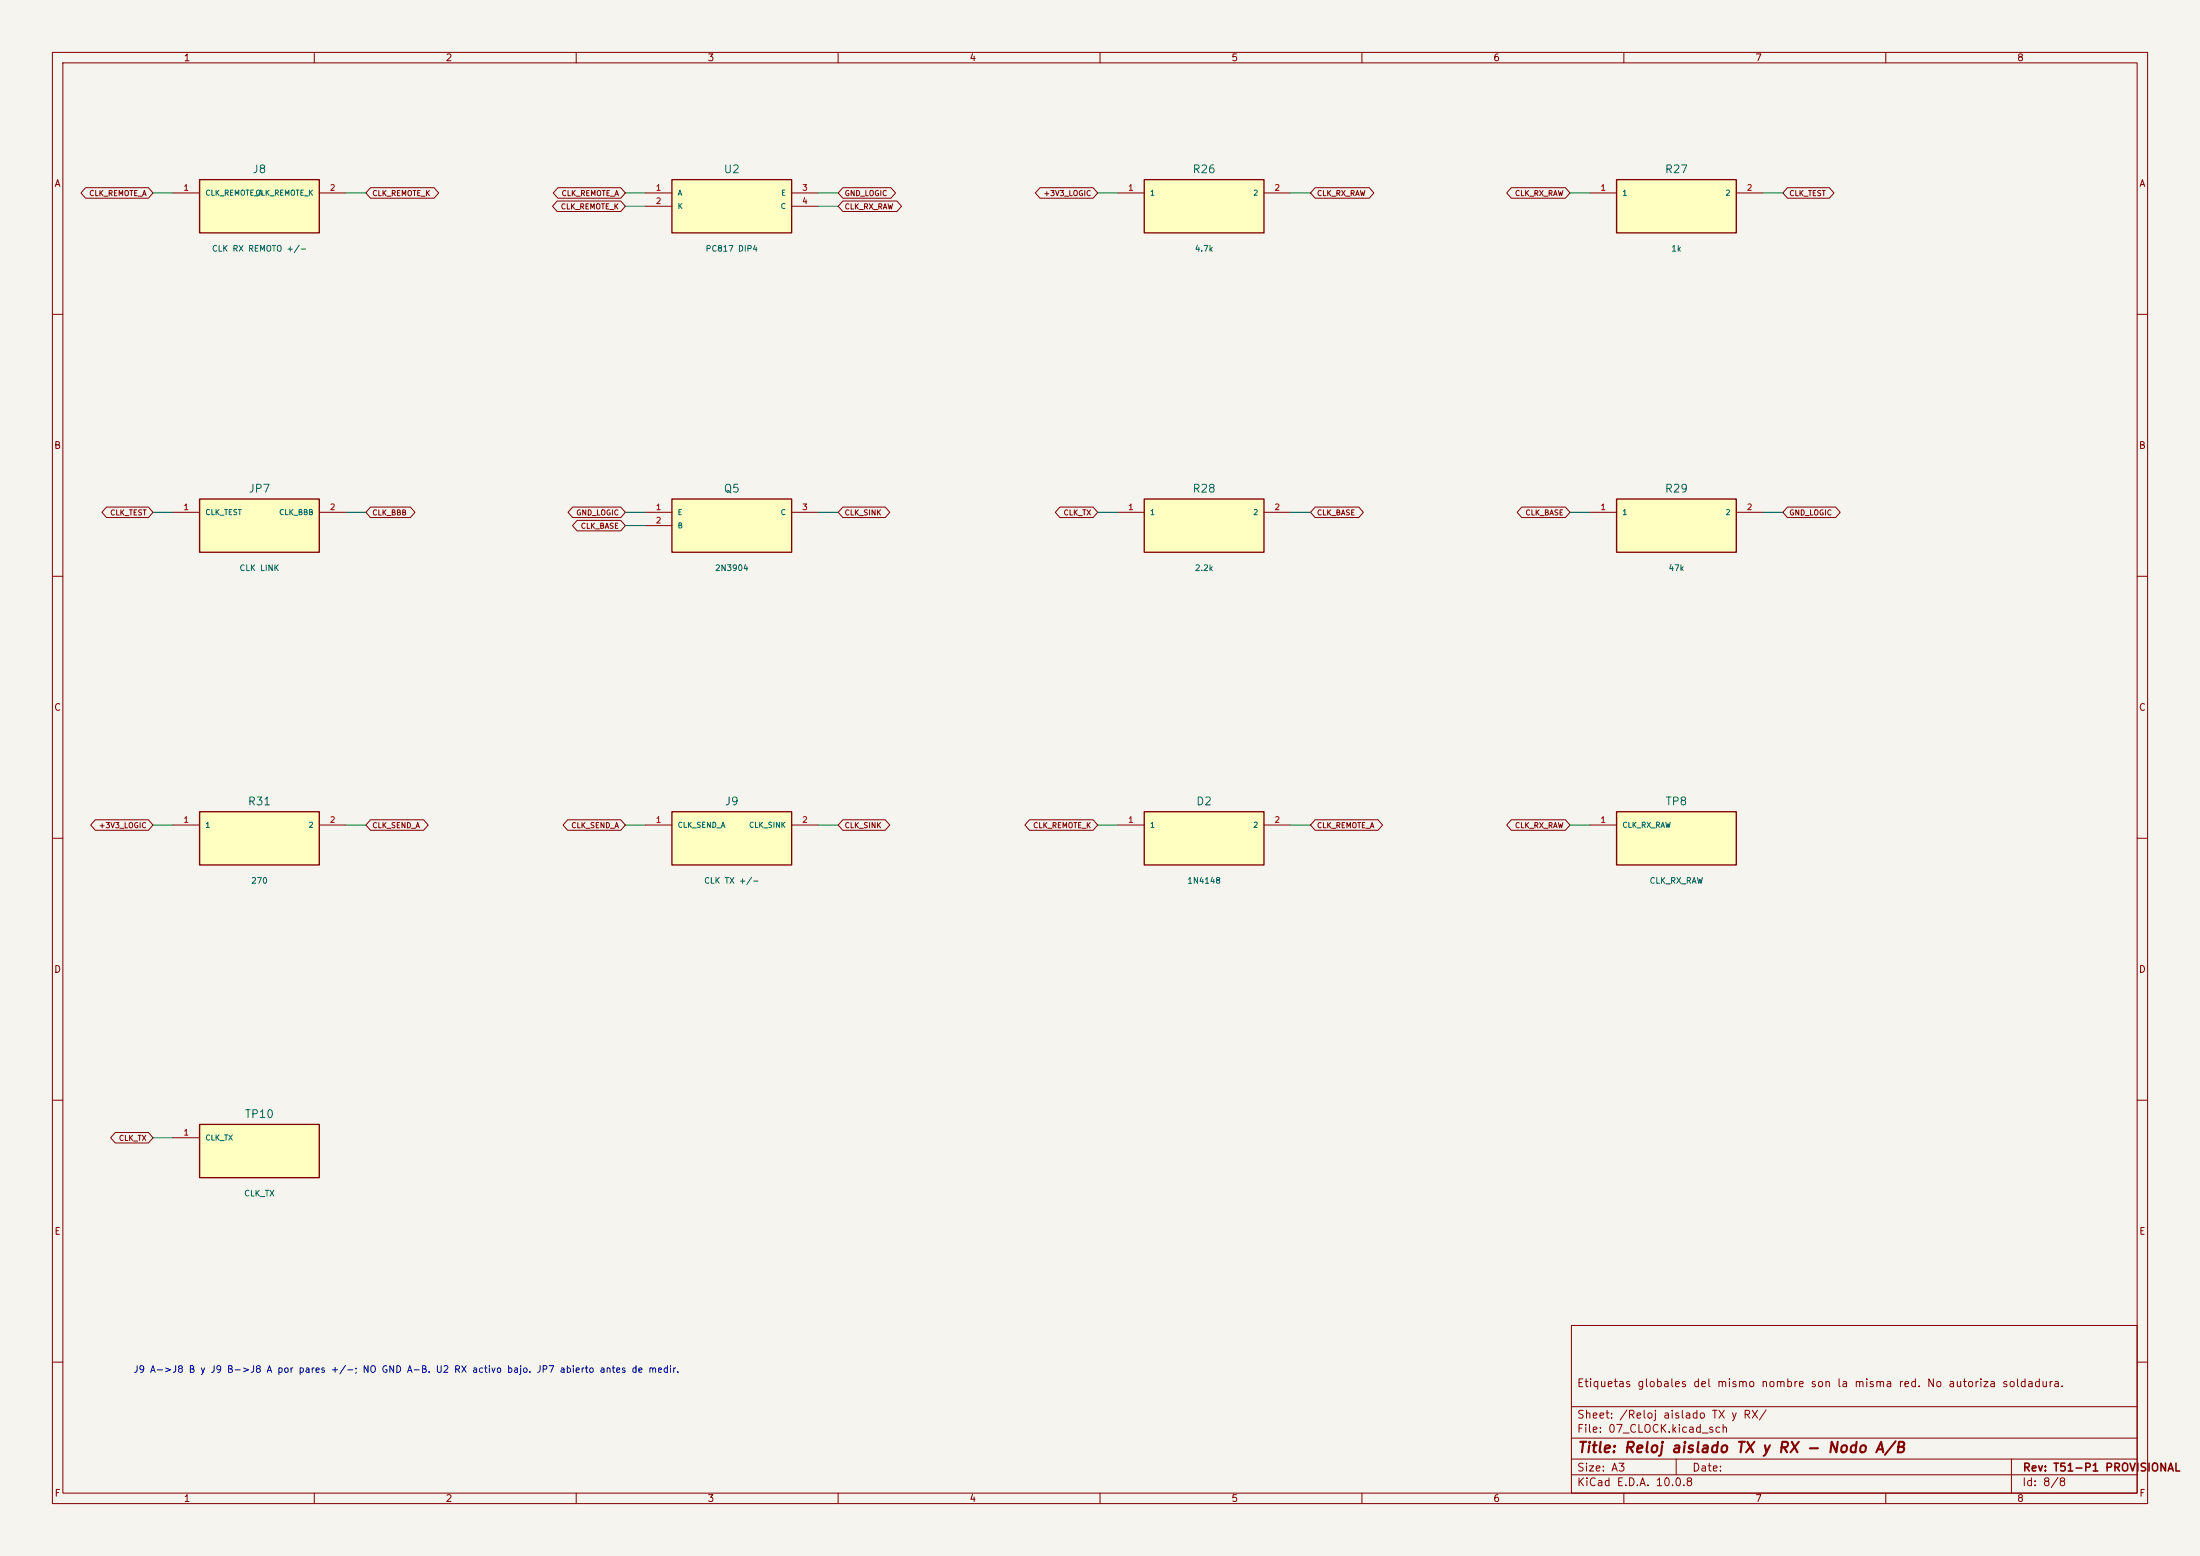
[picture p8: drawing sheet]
(kicad_sch (version 20250114) (generator "eeschema") (paper "A3") (title_block (title "Reloj aislado TX y RX - Nodo A/B") (rev "T51-P1 PROVISIONAL") (comment 1 "Etiquetas globales del mismo nombre son la misma red. No autoriza soldadura.")) (lib_symbols (symbol "T51:T51_J8" (pin_names (offset 1)) (in_bom yes) (on_board yes) (property "Reference" "J8" (at 0 8.08 0) (effects (font (size 1.27 1.27)))) (property "Value" "CLK RX REMOTO +/-" (at 0 -8.08 0) (effects (font (size 1.27 1.27)))) (symbol "T51_J8_0_1" (rectangle (start -11.43 5.08) (end 11.43 -5.08) (stroke (width 0.254) (type default)) (fill (type background)))) (symbol "T51_J8_1_1" (pin passive line (at -16.51 2.54 0) (length 5.08) (name "CLK_REMOTE_A" (effects (font (size 1 1)))) (number "1" (effects (font (size 1.1 1.1))))) (pin passive line (at 16.51 2.54 180) (length 5.08) (name "CLK_REMOTE_K" (effects (font (size 1 1)))) (number "2" (effects (font (size 1.1 1.1))))))) (symbol "T51:T51_U2" (pin_names (offset 1)) (in_bom yes) (on_board yes) (property "Reference" "U2" (at 0 8.08 0) (effects (font (size 1.27 1.27)))) (property "Value" "PC817 DIP4" (at 0 -8.08 0) (effects (font (size 1.27 1.27)))) (symbol "T51_U2_0_1" (rectangle (start -11.43 5.08) (end 11.43 -5.08) (stroke (width 0.254) (type default)) (fill (type background)))) (symbol "T51_U2_1_1" (pin passive line (at -16.51 2.54 0) (length 5.08) (name "A" (effects (font (size 1 1)))) (number "1" (effects (font (size 1.1 1.1))))) (pin passive line (at -16.51 0.0 0) (length 5.08) (name "K" (effects (font (size 1 1)))) (number "2" (effects (font (size 1.1 1.1))))) (pin passive line (at 16.51 2.54 180) (length 5.08) (name "E" (effects (font (size 1 1)))) (number "3" (effects (font (size 1.1 1.1))))) (pin passive line (at 16.51 0.0 180) (length 5.08) (name "C" (effects (font (size 1 1)))) (number "4" (effects (font (size 1.1 1.1))))))) (symbol "T51:T51_R26" (pin_names (offset 1)) (in_bom yes) (on_board yes) (property "Reference" "R26" (at 0 8.08 0) (effects (font (size 1.27 1.27)))) (property "Value" "4.7k" (at 0 -8.08 0) (effects (font (size 1.27 1.27)))) (symbol "T51_R26_0_1" (rectangle (start -11.43 5.08) (end 11.43 -5.08) (stroke (width 0.254) (type default)) (fill (type background)))) (symbol "T51_R26_1_1" (pin passive line (at -16.51 2.54 0) (length 5.08) (name "1" (effects (font (size 1 1)))) (number "1" (effects (font (size 1.1 1.1))))) (pin passive line (at 16.51 2.54 180) (length 5.08) (name "2" (effects (font (size 1 1)))) (number "2" (effects (font (size 1.1 1.1))))))) (symbol "T51:T51_R27" (pin_names (offset 1)) (in_bom yes) (on_board yes) (property "Reference" "R27" (at 0 8.08 0) (effects (font (size 1.27 1.27)))) (property "Value" "1k" (at 0 -8.08 0) (effects (font (size 1.27 1.27)))) (symbol "T51_R27_0_1" (rectangle (start -11.43 5.08) (end 11.43 -5.08) (stroke (width 0.254) (type default)) (fill (type background)))) (symbol "T51_R27_1_1" (pin passive line (at -16.51 2.54 0) (length 5.08) (name "1" (effects (font (size 1 1)))) (number "1" (effects (font (size 1.1 1.1))))) (pin passive line (at 16.51 2.54 180) (length 5.08) (name "2" (effects (font (size 1 1)))) (number "2" (effects (font (size 1.1 1.1))))))) (symbol "T51:T51_JP7" (pin_names (offset 1)) (in_bom yes) (on_board yes) (property "Reference" "JP7" (at 0 8.08 0) (effects (font (size 1.27 1.27)))) (property "Value" "CLK LINK" (at 0 -8.08 0) (effects (font (size 1.27 1.27)))) (symbol "T51_JP7_0_1" (rectangle (start -11.43 5.08) (end 11.43 -5.08) (stroke (width 0.254) (type default)) (fill (type background)))) (symbol "T51_JP7_1_1" (pin passive line (at -16.51 2.54 0) (length 5.08) (name "CLK_TEST" (effects (font (size 1 1)))) (number "1" (effects (font (size 1.1 1.1))))) (pin passive line (at 16.51 2.54 180) (length 5.08) (name "CLK_BBB" (effects (font (size 1 1)))) (number "2" (effects (font (size 1.1 1.1))))))) (symbol "T51:T51_Q5" (pin_names (offset 1)) (in_bom yes) (on_board yes) (property "Reference" "Q5" (at 0 8.08 0) (effects (font (size 1.27 1.27)))) (property "Value" "2N3904" (at 0 -8.08 0) (effects (font (size 1.27 1.27)))) (symbol "T51_Q5_0_1" (rectangle (start -11.43 5.08) (end 11.43 -5.08) (stroke (width 0.254) (type default)) (fill (type background)))) (symbol "T51_Q5_1_1" (pin passive line (at -16.51 2.54 0) (length 5.08) (name "E" (effects (font (size 1 1)))) (number "1" (effects (font (size 1.1 1.1))))) (pin passive line (at -16.51 0.0 0) (length 5.08) (name "B" (effects (font (size 1 1)))) (number "2" (effects (font (size 1.1 1.1))))) (pin passive line (at 16.51 2.54 180) (length 5.08) (name "C" (effects (font (size 1 1)))) (number "3" (effects (font (size 1.1 1.1))))))) (symbol "T51:T51_R28" (pin_names (offset 1)) (in_bom yes) (on_board yes) (property "Reference" "R28" (at 0 8.08 0) (effects (font (size 1.27 1.27)))) (property "Value" "2.2k" (at 0 -8.08 0) (effects (font (size 1.27 1.27)))) (symbol "T51_R28_0_1" (rectangle (start -11.43 5.08) (end 11.43 -5.08) (stroke (width 0.254) (type default)) (fill (type background)))) (symbol "T51_R28_1_1" (pin passive line (at -16.51 2.54 0) (length 5.08) (name "1" (effects (font (size 1 1)))) (number "1" (effects (font (size 1.1 1.1))))) (pin passive line (at 16.51 2.54 180) (length 5.08) (name "2" (effects (font (size 1 1)))) (number "2" (effects (font (size 1.1 1.1))))))) (symbol "T51:T51_R29" (pin_names (offset 1)) (in_bom yes) (on_board yes) (property "Reference" "R29" (at 0 8.08 0) (effects (font (size 1.27 1.27)))) (property "Value" "47k" (at 0 -8.08 0) (effects (font (size 1.27 1.27)))) (symbol "T51_R29_0_1" (rectangle (start -11.43 5.08) (end 11.43 -5.08) (stroke (width 0.254) (type default)) (fill (type background)))) (symbol "T51_R29_1_1" (pin passive line (at -16.51 2.54 0) (length 5.08) (name "1" (effects (font (size 1 1)))) (number "1" (effects (font (size 1.1 1.1))))) (pin passive line (at 16.51 2.54 180) (length 5.08) (name "2" (effects (font (size 1 1)))) (number "2" (effects (font (size 1.1 1.1))))))) (symbol "T51:T51_R31" (pin_names (offset 1)) (in_bom yes) (on_board yes) (property "Reference" "R31" (at 0 8.08 0) (effects (font (size 1.27 1.27)))) (property "Value" "270" (at 0 -8.08 0) (effects (font (size 1.27 1.27)))) (symbol "T51_R31_0_1" (rectangle (start -11.43 5.08) (end 11.43 -5.08) (stroke (width 0.254) (type default)) (fill (type background)))) (symbol "T51_R31_1_1" (pin passive line (at -16.51 2.54 0) (length 5.08) (name "1" (effects (font (size 1 1)))) (number "1" (effects (font (size 1.1 1.1))))) (pin passive line (at 16.51 2.54 180) (length 5.08) (name "2" (effects (font (size 1 1)))) (number "2" (effects (font (size 1.1 1.1))))))) (symbol "T51:T51_J9" (pin_names (offset 1)) (in_bom yes) (on_board yes) (property "Reference" "J9" (at 0 8.08 0) (effects (font (size 1.27 1.27)))) (property "Value" "CLK TX +/-" (at 0 -8.08 0) (effects (font (size 1.27 1.27)))) (symbol "T51_J9_0_1" (rectangle (start -11.43 5.08) (end 11.43 -5.08) (stroke (width 0.254) (type default)) (fill (type background)))) (symbol "T51_J9_1_1" (pin passive line (at -16.51 2.54 0) (length 5.08) (name "CLK_SEND_A" (effects (font (size 1 1)))) (number "1" (effects (font (size 1.1 1.1))))) (pin passive line (at 16.51 2.54 180) (length 5.08) (name "CLK_SINK" (effects (font (size 1 1)))) (number "2" (effects (font (size 1.1 1.1))))))) (symbol "T51:T51_D2" (pin_names (offset 1)) (in_bom yes) (on_board yes) (property "Reference" "D2" (at 0 8.08 0) (effects (font (size 1.27 1.27)))) (property "Value" "1N4148" (at 0 -8.08 0) (effects (font (size 1.27 1.27)))) (symbol "T51_D2_0_1" (rectangle (start -11.43 5.08) (end 11.43 -5.08) (stroke (width 0.254) (type default)) (fill (type background)))) (symbol "T51_D2_1_1" (pin passive line (at -16.51 2.54 0) (length 5.08) (name "1" (effects (font (size 1 1)))) (number "1" (effects (font (size 1.1 1.1))))) (pin passive line (at 16.51 2.54 180) (length 5.08) (name "2" (effects (font (size 1 1)))) (number "2" (effects (font (size 1.1 1.1))))))) (symbol "T51:T51_TP8" (pin_names (offset 1)) (in_bom yes) (on_board yes) (property "Reference" "TP8" (at 0 8.08 0) (effects (font (size 1.27 1.27)))) (property "Value" "CLK_RX_RAW" (at 0 -8.08 0) (effects (font (size 1.27 1.27)))) (symbol "T51_TP8_0_1" (rectangle (start -11.43 5.08) (end 11.43 -5.08) (stroke (width 0.254) (type default)) (fill (type background)))) (symbol "T51_TP8_1_1" (pin passive line (at -16.51 2.54 0) (length 5.08) (name "CLK_RX_RAW" (effects (font (size 1 1)))) (number "1" (effects (font (size 1.1 1.1))))))) (symbol "T51:T51_TP10" (pin_names (offset 1)) (in_bom yes) (on_board yes) (property "Reference" "TP10" (at 0 8.08 0) (effects (font (size 1.27 1.27)))) (property "Value" "CLK_TX" (at 0 -8.08 0) (effects (font (size 1.27 1.27)))) (symbol "T51_TP10_0_1" (rectangle (start -11.43 5.08) (end 11.43 -5.08) (stroke (width 0.254) (type default)) (fill (type background)))) (symbol "T51_TP10_1_1" (pin passive line (at -16.51 2.54 0) (length 5.08) (name "CLK_TX" (effects (font (size 1 1)))) (number "1" (effects (font (size 1.1 1.1)))))))) (symbol (lib_id "T51:T51_J8") (at 49.53 39.37 0) (unit 1) (in_bom yes) (on_board yes) (dnp no) (property "Reference" "J8" (at 49.53 32.29 0) (effects (font (size 1.5 1.5)))) (property "Value" "CLK RX REMOTO +/-" (at 49.53 47.449999999999996 0) (effects (font (size 1.1 1.1))))) (wire (pts (xy 33.019999999999996 36.83) (xy 29.209999999999997 36.83)) (stroke (width 0) (type default))) (global_label "CLK_REMOTE_A" (shape bidirectional) (at 29.209999999999997 36.83 180) (effects (font (size 1.0 1.0)) (justify right))) (wire (pts (xy 66.04 36.83) (xy 69.85000000000001 36.83)) (stroke (width 0) (type default))) (global_label "CLK_REMOTE_K" (shape bidirectional) (at 69.85000000000001 36.83 0) (effects (font (size 1.0 1.0)) (justify left))) (symbol (lib_id "T51:T51_U2") (at 139.7 39.37 0) (unit 1) (in_bom yes) (on_board yes) (dnp no) (property "Reference" "U2" (at 139.7 32.29 0) (effects (font (size 1.5 1.5)))) (property "Value" "PC817 DIP4" (at 139.7 47.449999999999996 0) (effects (font (size 1.1 1.1))))) (wire (pts (xy 123.18999999999998 36.83) (xy 119.37999999999998 36.83)) (stroke (width 0) (type default))) (global_label "CLK_REMOTE_A" (shape bidirectional) (at 119.37999999999998 36.83 180) (effects (font (size 1.0 1.0)) (justify right))) (wire (pts (xy 123.18999999999998 39.37) (xy 119.37999999999998 39.37)) (stroke (width 0) (type default))) (global_label "CLK_REMOTE_K" (shape bidirectional) (at 119.37999999999998 39.37 180) (effects (font (size 1.0 1.0)) (justify right))) (wire (pts (xy 156.20999999999998 36.83) (xy 160.01999999999998 36.83)) (stroke (width 0) (type default))) (global_label "GND_LOGIC" (shape bidirectional) (at 160.01999999999998 36.83 0) (effects (font (size 1.0 1.0)) (justify left))) (wire (pts (xy 156.20999999999998 39.37) (xy 160.01999999999998 39.37)) (stroke (width 0) (type default))) (global_label "CLK_RX_RAW" (shape bidirectional) (at 160.01999999999998 39.37 0) (effects (font (size 1.0 1.0)) (justify left))) (symbol (lib_id "T51:T51_R26") (at 229.87 39.37 0) (unit 1) (in_bom yes) (on_board yes) (dnp no) (property "Reference" "R26" (at 229.87 32.29 0) (effects (font (size 1.5 1.5)))) (property "Value" "4.7k" (at 229.87 47.449999999999996 0) (effects (font (size 1.1 1.1))))) (wire (pts (xy 213.36 36.83) (xy 209.55 36.83)) (stroke (width 0) (type default))) (global_label "+3V3_LOGIC" (shape bidirectional) (at 209.55 36.83 180) (effects (font (size 1.0 1.0)) (justify right))) (wire (pts (xy 246.38 36.83) (xy 250.19 36.83)) (stroke (width 0) (type default))) (global_label "CLK_RX_RAW" (shape bidirectional) (at 250.19 36.83 0) (effects (font (size 1.0 1.0)) (justify left))) (symbol (lib_id "T51:T51_R27") (at 320.04 39.37 0) (unit 1) (in_bom yes) (on_board yes) (dnp no) (property "Reference" "R27" (at 320.04 32.29 0) (effects (font (size 1.5 1.5)))) (property "Value" "1k" (at 320.04 47.449999999999996 0) (effects (font (size 1.1 1.1))))) (wire (pts (xy 303.53000000000003 36.83) (xy 299.72 36.83)) (stroke (width 0) (type default))) (global_label "CLK_RX_RAW" (shape bidirectional) (at 299.72 36.83 180) (effects (font (size 1.0 1.0)) (justify right))) (wire (pts (xy 336.55 36.83) (xy 340.36 36.83)) (stroke (width 0) (type default))) (global_label "CLK_TEST" (shape bidirectional) (at 340.36 36.83 0) (effects (font (size 1.0 1.0)) (justify left))) (symbol (lib_id "T51:T51_JP7") (at 49.53 100.33 0) (unit 1) (in_bom yes) (on_board yes) (dnp no) (property "Reference" "JP7" (at 49.53 93.25 0) (effects (font (size 1.5 1.5)))) (property "Value" "CLK LINK" (at 49.53 108.41 0) (effects (font (size 1.1 1.1))))) (wire (pts (xy 33.019999999999996 97.78999999999999) (xy 29.209999999999997 97.78999999999999)) (stroke (width 0) (type default))) (global_label "CLK_TEST" (shape bidirectional) (at 29.209999999999997 97.78999999999999 180) (effects (font (size 1.0 1.0)) (justify right))) (wire (pts (xy 66.04 97.78999999999999) (xy 69.85000000000001 97.78999999999999)) (stroke (width 0) (type default))) (global_label "CLK_BBB" (shape bidirectional) (at 69.85000000000001 97.78999999999999 0) (effects (font (size 1.0 1.0)) (justify left))) (symbol (lib_id "T51:T51_Q5") (at 139.7 100.33 0) (unit 1) (in_bom yes) (on_board yes) (dnp no) (property "Reference" "Q5" (at 139.7 93.25 0) (effects (font (size 1.5 1.5)))) (property "Value" "2N3904" (at 139.7 108.41 0) (effects (font (size 1.1 1.1))))) (wire (pts (xy 123.18999999999998 97.78999999999999) (xy 119.37999999999998 97.78999999999999)) (stroke (width 0) (type default))) (global_label "GND_LOGIC" (shape bidirectional) (at 119.37999999999998 97.78999999999999 180) (effects (font (size 1.0 1.0)) (justify right))) (wire (pts (xy 123.18999999999998 100.33) (xy 119.37999999999998 100.33)) (stroke (width 0) (type default))) (global_label "CLK_BASE" (shape bidirectional) (at 119.37999999999998 100.33 180) (effects (font (size 1.0 1.0)) (justify right))) (wire (pts (xy 156.20999999999998 97.78999999999999) (xy 160.01999999999998 97.78999999999999)) (stroke (width 0) (type default))) (global_label "CLK_SINK" (shape bidirectional) (at 160.01999999999998 97.78999999999999 0) (effects (font (size 1.0 1.0)) (justify left))) (symbol (lib_id "T51:T51_R28") (at 229.87 100.33 0) (unit 1) (in_bom yes) (on_board yes) (dnp no) (property "Reference" "R28" (at 229.87 93.25 0) (effects (font (size 1.5 1.5)))) (property "Value" "2.2k" (at 229.87 108.41 0) (effects (font (size 1.1 1.1))))) (wire (pts (xy 213.36 97.78999999999999) (xy 209.55 97.78999999999999)) (stroke (width 0) (type default))) (global_label "CLK_TX" (shape bidirectional) (at 209.55 97.78999999999999 180) (effects (font (size 1.0 1.0)) (justify right))) (wire (pts (xy 246.38 97.78999999999999) (xy 250.19 97.78999999999999)) (stroke (width 0) (type default))) (global_label "CLK_BASE" (shape bidirectional) (at 250.19 97.78999999999999 0) (effects (font (size 1.0 1.0)) (justify left))) (symbol (lib_id "T51:T51_R29") (at 320.04 100.33 0) (unit 1) (in_bom yes) (on_board yes) (dnp no) (property "Reference" "R29" (at 320.04 93.25 0) (effects (font (size 1.5 1.5)))) (property "Value" "47k" (at 320.04 108.41 0) (effects (font (size 1.1 1.1))))) (wire (pts (xy 303.53000000000003 97.78999999999999) (xy 299.72 97.78999999999999)) (stroke (width 0) (type default))) (global_label "CLK_BASE" (shape bidirectional) (at 299.72 97.78999999999999 180) (effects (font (size 1.0 1.0)) (justify right))) (wire (pts (xy 336.55 97.78999999999999) (xy 340.36 97.78999999999999)) (stroke (width 0) (type default))) (global_label "GND_LOGIC" (shape bidirectional) (at 340.36 97.78999999999999 0) (effects (font (size 1.0 1.0)) (justify left))) (symbol (lib_id "T51:T51_R31") (at 49.53 160.02 0) (unit 1) (in_bom yes) (on_board yes) (dnp no) (property "Reference" "R31" (at 49.53 152.94 0) (effects (font (size 1.5 1.5)))) (property "Value" "270" (at 49.53 168.10000000000002 0) (effects (font (size 1.1 1.1))))) (wire (pts (xy 33.019999999999996 157.48000000000002) (xy 29.209999999999997 157.48000000000002)) (stroke (width 0) (type default))) (global_label "+3V3_LOGIC" (shape bidirectional) (at 29.209999999999997 157.48000000000002 180) (effects (font (size 1.0 1.0)) (justify right))) (wire (pts (xy 66.04 157.48000000000002) (xy 69.85000000000001 157.48000000000002)) (stroke (width 0) (type default))) (global_label "CLK_SEND_A" (shape bidirectional) (at 69.85000000000001 157.48000000000002 0) (effects (font (size 1.0 1.0)) (justify left))) (symbol (lib_id "T51:T51_J9") (at 139.7 160.02 0) (unit 1) (in_bom yes) (on_board yes) (dnp no) (property "Reference" "J9" (at 139.7 152.94 0) (effects (font (size 1.5 1.5)))) (property "Value" "CLK TX +/-" (at 139.7 168.10000000000002 0) (effects (font (size 1.1 1.1))))) (wire (pts (xy 123.18999999999998 157.48000000000002) (xy 119.37999999999998 157.48000000000002)) (stroke (width 0) (type default))) (global_label "CLK_SEND_A" (shape bidirectional) (at 119.37999999999998 157.48000000000002 180) (effects (font (size 1.0 1.0)) (justify right))) (wire (pts (xy 156.20999999999998 157.48000000000002) (xy 160.01999999999998 157.48000000000002)) (stroke (width 0) (type default))) (global_label "CLK_SINK" (shape bidirectional) (at 160.01999999999998 157.48000000000002 0) (effects (font (size 1.0 1.0)) (justify left))) (symbol (lib_id "T51:T51_D2") (at 229.87 160.02 0) (unit 1) (in_bom yes) (on_board yes) (dnp no) (property "Reference" "D2" (at 229.87 152.94 0) (effects (font (size 1.5 1.5)))) (property "Value" "1N4148" (at 229.87 168.10000000000002 0) (effects (font (size 1.1 1.1))))) (wire (pts (xy 213.36 157.48000000000002) (xy 209.55 157.48000000000002)) (stroke (width 0) (type default))) (global_label "CLK_REMOTE_K" (shape bidirectional) (at 209.55 157.48000000000002 180) (effects (font (size 1.0 1.0)) (justify right))) (wire (pts (xy 246.38 157.48000000000002) (xy 250.19 157.48000000000002)) (stroke (width 0) (type default))) (global_label "CLK_REMOTE_A" (shape bidirectional) (at 250.19 157.48000000000002 0) (effects (font (size 1.0 1.0)) (justify left))) (symbol (lib_id "T51:T51_TP8") (at 320.04 160.02 0) (unit 1) (in_bom yes) (on_board yes) (dnp no) (property "Reference" "TP8" (at 320.04 152.94 0) (effects (font (size 1.5 1.5)))) (property "Value" "CLK_RX_RAW" (at 320.04 168.10000000000002 0) (effects (font (size 1.1 1.1))))) (wire (pts (xy 303.53000000000003 157.48000000000002) (xy 299.72 157.48000000000002)) (stroke (width 0) (type default))) (global_label "CLK_RX_RAW" (shape bidirectional) (at 299.72 157.48000000000002 180) (effects (font (size 1.0 1.0)) (justify right))) (symbol (lib_id "T51:T51_TP10") (at 49.53 219.71 0) (unit 1) (in_bom yes) (on_board yes) (dnp no) (property "Reference" "TP10" (at 49.53 212.63 0) (effects (font (size 1.5 1.5)))) (property "Value" "CLK_TX" (at 49.53 227.79000000000002 0) (effects (font (size 1.1 1.1))))) (wire (pts (xy 33.019999999999996 217.17000000000002) (xy 29.209999999999997 217.17000000000002)) (stroke (width 0) (type default))) (global_label "CLK_TX" (shape bidirectional) (at 29.209999999999997 217.17000000000002 180) (effects (font (size 1.0 1.0)) (justify right))) (text "J9 A->J8 B y J9 B->J8 A por pares +/-; NO GND A-B. U2 RX activo bajo. JP7 abierto antes de medir." (at 25.4 261.62 0) (effects (font (size 1.27 1.27)) (justify left))) (embedded_fonts no))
